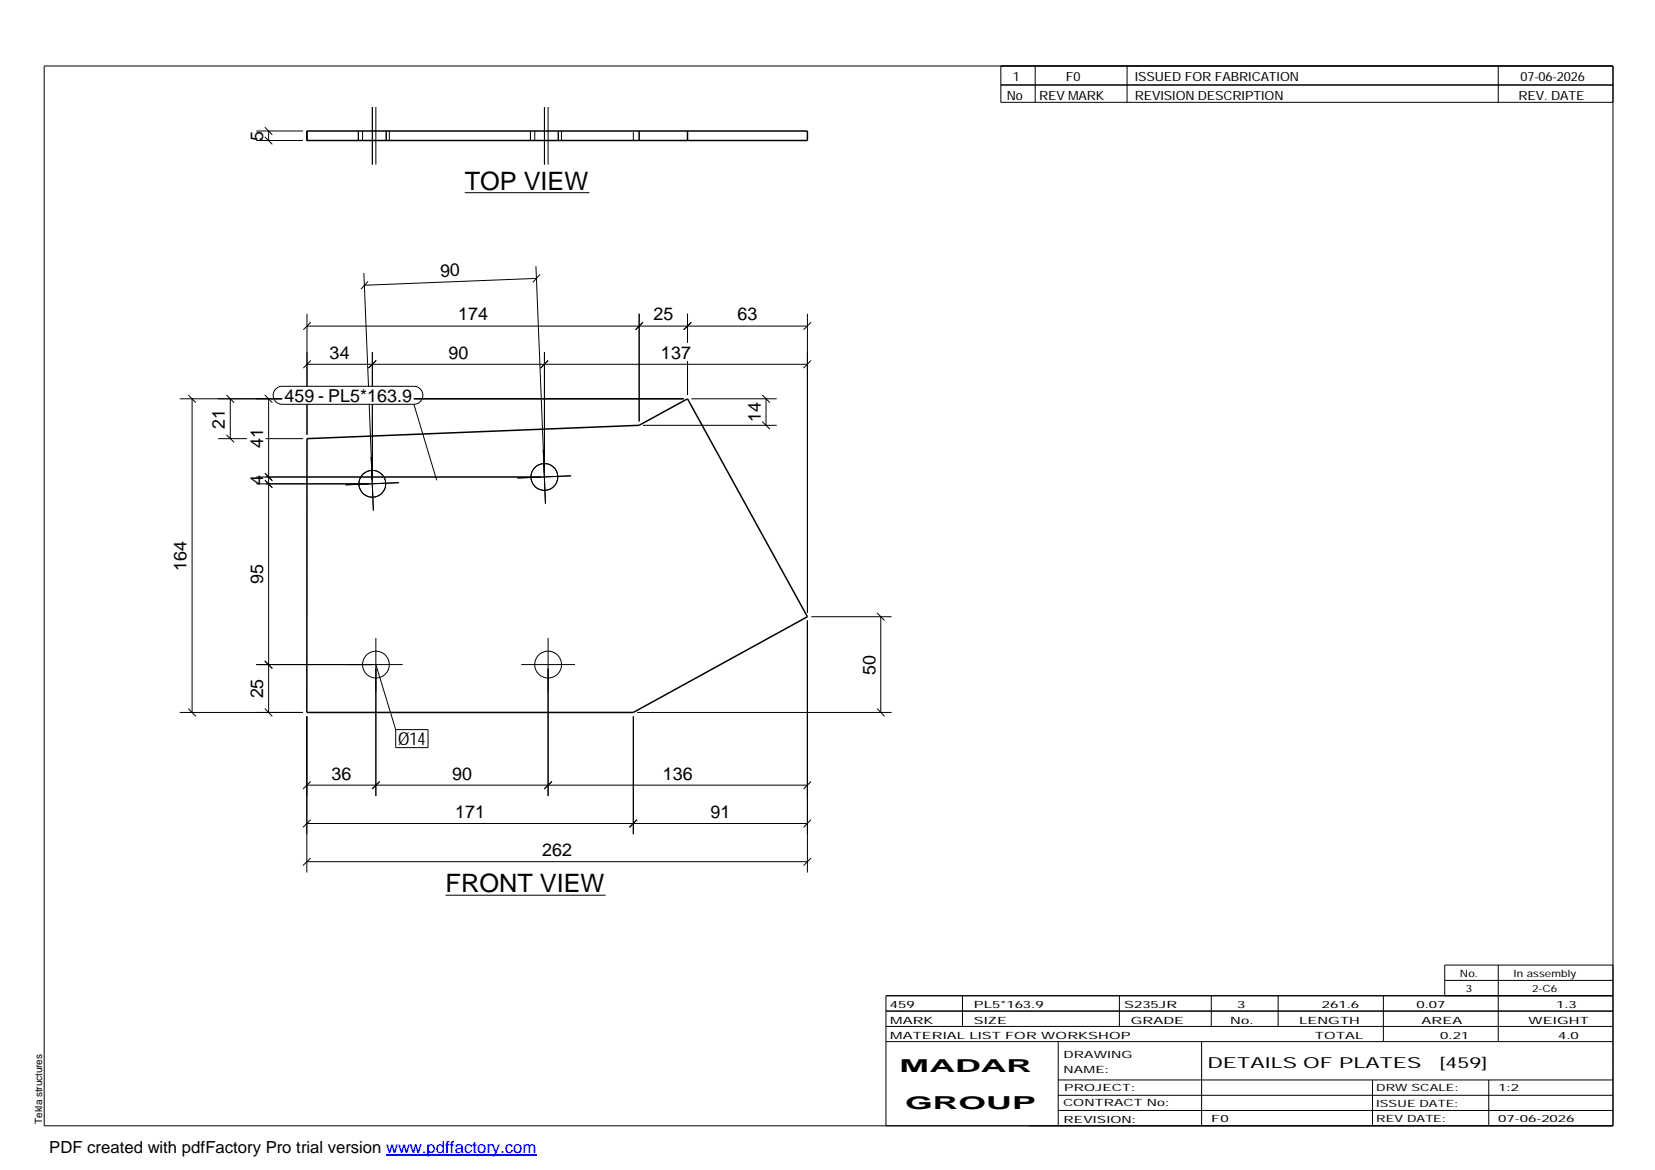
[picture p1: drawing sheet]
<svg xmlns="http://www.w3.org/2000/svg" width="420mm" height="297mm" viewBox="0 0 420 297" stroke-linecap="round" stroke-linejoin="round" font-family="sans-serif">
<g fill="none" stroke="#000" stroke-width=".25">
<path d="M11.2 16.7h398.3v269.1h-398.3zM254.1 16.7v9.3h155.4M262.8 16.7v9.3M286.1 16.7v9.3M380.4 16.7v9.3M65.1 35.7h11.8M65.1 33.3h11.8M67.2 34.7l1.9 1.9M67.2 32.3l1.9 1.9M68.2 33.3v2.4M91 33.3v2.4M92 33.3v2.4"/>
<path d="M94.5 27.2v14.6M95.4 27.2v14.6M98 33.3v2.4M98.8 33.3v2.4M134.7 33.3v2.4M135.8 33.3v2.4M138.2 27.2v14.6M139.1 27.2v14.6M141.7 33.3v2.4M142.5 33.3v2.4M254.1 21.6h155.4M118 48.9h31.6"/>
<path d="M77.9 79.7v18.4M92.4 69.3l1.2 28.8M93.4 71.4l-1.8 2M136.1 67.6l2.1 52.5M136.2 70.7l-43.7 1.7M137.1 69.7l-1.8 2M162.3 79.7v27.3M174.5 79.7v7.3M205 79.7v75.9M70 98.7l.7-.5 .9-.1h33.5a2.29 2.29 0 0 1 2.3 2.3 2.29 2.29 0 0 1-2.3 2.2h-33.5a2.27 2.27 0 0 1-2.1-1.4 2.27 2.27 0 0 1 .5-2.5zM77.9 92.5h127.1M77.9 82.8h127.1"/>
<path d="M78.9 91.5l-1.9 2M78.9 81.8l-1.9 1.9M94.5 89.4v8.7M95.5 91.5l-1.9 2M138.2 89.4v30.7M139.1 91.5l-1.9 2M163.2 81.8l-1.9 1.9M174.5 91.8v8.5M175.5 81.8l-1.9 1.9M205.9 91.5l-1.9 2M205.9 81.8l-1.9 1.9M45.6 101.2h26"/>
<path d="M47.8 100.3l1.9 1.9M48.8 101.2v79.7M55.4 111.4h7.3M57.5 110.4l1.9 1.9M57.5 100.3l1.9 1.9M58.5 101.2v10.2M67.2 100.3l1.9 1.9M67.4 111.4h9.6M68.2 101.2v79.7M77.9 102.6v7.8M93.7 102.6l1.1 27M94.5 102.6v19.3"/>
<path d="M105.1 101.2h68.5M105.1 102.6l5.8 19.3M137.9 114.3l.6 13.6M163.2 108h34M175.5 101.2h21.7M193.5 107l2 2M193.5 100.3l2 1.9M194.5 101.2v6.8M65.1 122.8h28.5M65.1 121.1h72.1M67.2 121.9l1.9 1.9-1.7-1.7M67.2 120.1l1.9 1.9"/>
<path d="M101.3 122.5l-13.6 .6M145 120.8l-13.6 .6M205 157.6v63.9M206 156.6h20.4M222.7 155.6l1.9 2M223.6 156.6v24.3M47.8 179.9l1.9 1.9M65.1 168.7h37.1M67.2 179.9l1.9 1.9M67.2 167.8l1.9 1.9M95.4 162v40.1M95.4 168.7l5.1 16.5"/>
<path d="M132.3 168.7h13.7M139.1 162v40.1M222.7 179.9l1.9 1.9M45.6 180.9h31.3M77.9 181.8v39.7M77.9 199.3h127.1M78.9 198.4l-2 1.9M96.4 198.4l-1.9 1.9M100.5 185.2h8.2v4.6h-8.2zM140.1 198.4l-1.9 1.9M160.8 181.8v30M161.8 180.9h64.6"/>
<path d="M205.9 198.4l-1.9 1.9M77.9 218.8h127.1M77.9 209.1h127.1M78.9 217.8l-2 1.9M78.9 208.1l-2 1.9M161.7 208.1l-1.9 1.9M205.9 217.8l-1.9 1.9M205.9 208.1l-1.9 1.9M113.1 227.3h40.7M224.9 256.7h184.6M244.3 252.8v7.8M284.2 252.8v7.8"/>
<path d="M307.5 252.8v7.8M324.5 252.8v7.8M351.2 252.8v11.6M366.8 248.9h42.7M380.4 245v19.4M409.5 245h-42.7v7.8M409.5 252.8h-184.6v33M224.9 264.4h184.6M224.9 260.6h184.6M268.6 264.4v21.4M268.6 274.2h140.9M268.6 278.1h140.9"/>
<path d="M305.1 264.4v21.4M348.4 274.2v11.6M378 274.2v11.6M268.6 281.9h140.9"/>
<circle cx="94.5" cy="122.8" r="3.4"/>
<circle cx="138.2" cy="121.1" r="3.4"/>
<circle cx="95.4" cy="168.7" r="3.4"/>
<circle cx="139.2" cy="168.7" r="3.4"/>
</g>
<path d="M77.9 33.3h127.1v2.4h-127.1zM77.9 33.3v2.4M162.3 33.3v2.4M174.5 33.3v2.4M77.9 111.4l84.4-3.4 12.2-6.8 30.5 55.4-44.2 24.3h-82.9z" fill="none" stroke="#000" stroke-width=".38"/>
<path d="M160.8 35.7v-2.4" fill="none" stroke="#000" stroke-width=".25" stroke-dasharray="2.1 2.1" stroke-linecap="butt"/>
<path d="M98 293.3h38.2" fill="none" stroke="#00f" stroke-width=".3"/>
<g font-size="6.4">
<text x="118" y="48.2">TOP VIEW</text>
<text x="113.1" y="226.6">FRONT VIEW</text>
</g>
<g font-size="4.5">
<text x="66.8" y="35.7" transform="rotate(-90 66.8 35.7)">5</text>
<text x="111.8" y="70.3" transform="rotate(-2 111.8 70.3)">90</text>
<text x="116.3" y="81.4">174</text>
<text x="165.9" y="81.4">25</text>
<text x="187.2" y="81.4">63</text>
<text x="83.7" y="91.1">34</text>
<text x="113.8" y="91.1">90</text>
<text x="167.8" y="91.1">137</text>
<text x="72.2" y="102.1">459 - PL5*163.9</text>
<text x="193.1" y="107.1" transform="rotate(-90 193.1 107.1)">14</text>
<text x="57.1" y="108.8" transform="rotate(-90 57.1 108.8)">21</text>
<text x="66.8" y="113.7" transform="rotate(-90 66.8 113.7)">41</text>
<text x="66.8" y="123.2" transform="rotate(-90 66.8 123.2)">4</text>
<text x="47.4" y="144.9" transform="rotate(-90 47.4 144.9)">164</text>
<text x="66.8" y="148.3" transform="rotate(-90 66.8 148.3)">95</text>
<text x="222.2" y="171.3" transform="rotate(-90 222.2 171.3)">50</text>
<text x="66.8" y="177.3" transform="rotate(-90 66.8 177.3)">25</text>
<text x="101" y="189.2">Ø14</text>
<text x="84.2" y="197.9">36</text>
<text x="114.8" y="197.9">90</text>
<text x="168.3" y="197.9">136</text>
<text x="115.6" y="207.7">171</text>
<text x="180.3" y="207.7">91</text>
<text x="137.7" y="217.4">262</text>
<text x="228.4" y="272.3">MADAR</text>
<text x="229.8" y="281.6">GROUP</text>
</g>
<text font-size="4.2" x="12.5" y="292.7">PDF created with pdfFactory Pro trial version www.pdffactory.com</text>
<g font-size="3.9">
<text x="306.5" y="271.3">DETAILS OF PLATES</text>
<text x="365.4" y="271.3">[459]</text>
</g>
<g font-size="3.2">
<text x="257.1" y="20.5">1</text>
<text x="270.6" y="20.5">F0</text>
<text x="288.1" y="20.5">ISSUED FOR FABRICATION</text>
<text x="386" y="20.5">07-06-2026</text>
<text x="255.6" y="25.5">No</text>
<text x="263.8" y="25.5">REV MARK</text>
<text x="288.1" y="25.5">REVISION DESCRIPTION</text>
<text x="385.5" y="25.5">REV. DATE</text>
</g>
<g font-size="2.5">
<text x="370.6" y="247.9">No.</text>
<text x="372.1" y="251.8">3</text>
<text x="384.3" y="247.9">In assembly</text>
<text x="389" y="251.8">2-C6</text>
<text x="225.9" y="255.9">459</text>
<text x="247.3" y="255.9">PL5*163.9</text>
<text x="285.4" y="255.9">S235JR</text>
<text x="314.1" y="255.9">3</text>
<text x="335.6" y="255.9">261.6</text>
<text x="359.6" y="255.9">0.07</text>
<text x="395.1" y="255.9">1.3</text>
<text x="226" y="263.7">MATERIAL LIST FOR WORKSHOP</text>
<text x="226" y="259.9">MARK</text>
<text x="247.2" y="259.9">SIZE</text>
<text x="287.1" y="259.9">GRADE</text>
<text x="312.3" y="259.9">No.</text>
<text x="329.8" y="259.9">LENGTH</text>
<text x="333.8" y="263.7">TOTAL</text>
<text x="360.9" y="259.9">AREA</text>
<text x="365.6" y="263.7">0.21</text>
<text x="388.1" y="259.9">WEIGHT</text>
<text x="395.6" y="263.7">4.0</text>
<text x="270" y="268.5">DRAWING</text>
<text x="270" y="272.5">NAME:</text>
<text x="269.9" y="280.9">CONTRACT No:</text>
<text x="270.2" y="277">PROJECT:</text>
<text x="349.4" y="277.1">DRW SCALE:</text>
<text x="349.4" y="281">ISSUE DATE:</text>
<text x="380.4" y="277.1">1:2</text>
<text x="10.7" y="285.4" transform="rotate(-90 10.7 285.4)">Tekla structures</text>
<text x="270" y="285">REVISION:</text>
<text x="307.5" y="284.8">F0</text>
<text x="349.4" y="284.8">REV DATE:</text>
<text x="380.4" y="284.8">07-06-2026</text>
</g>
</svg>
